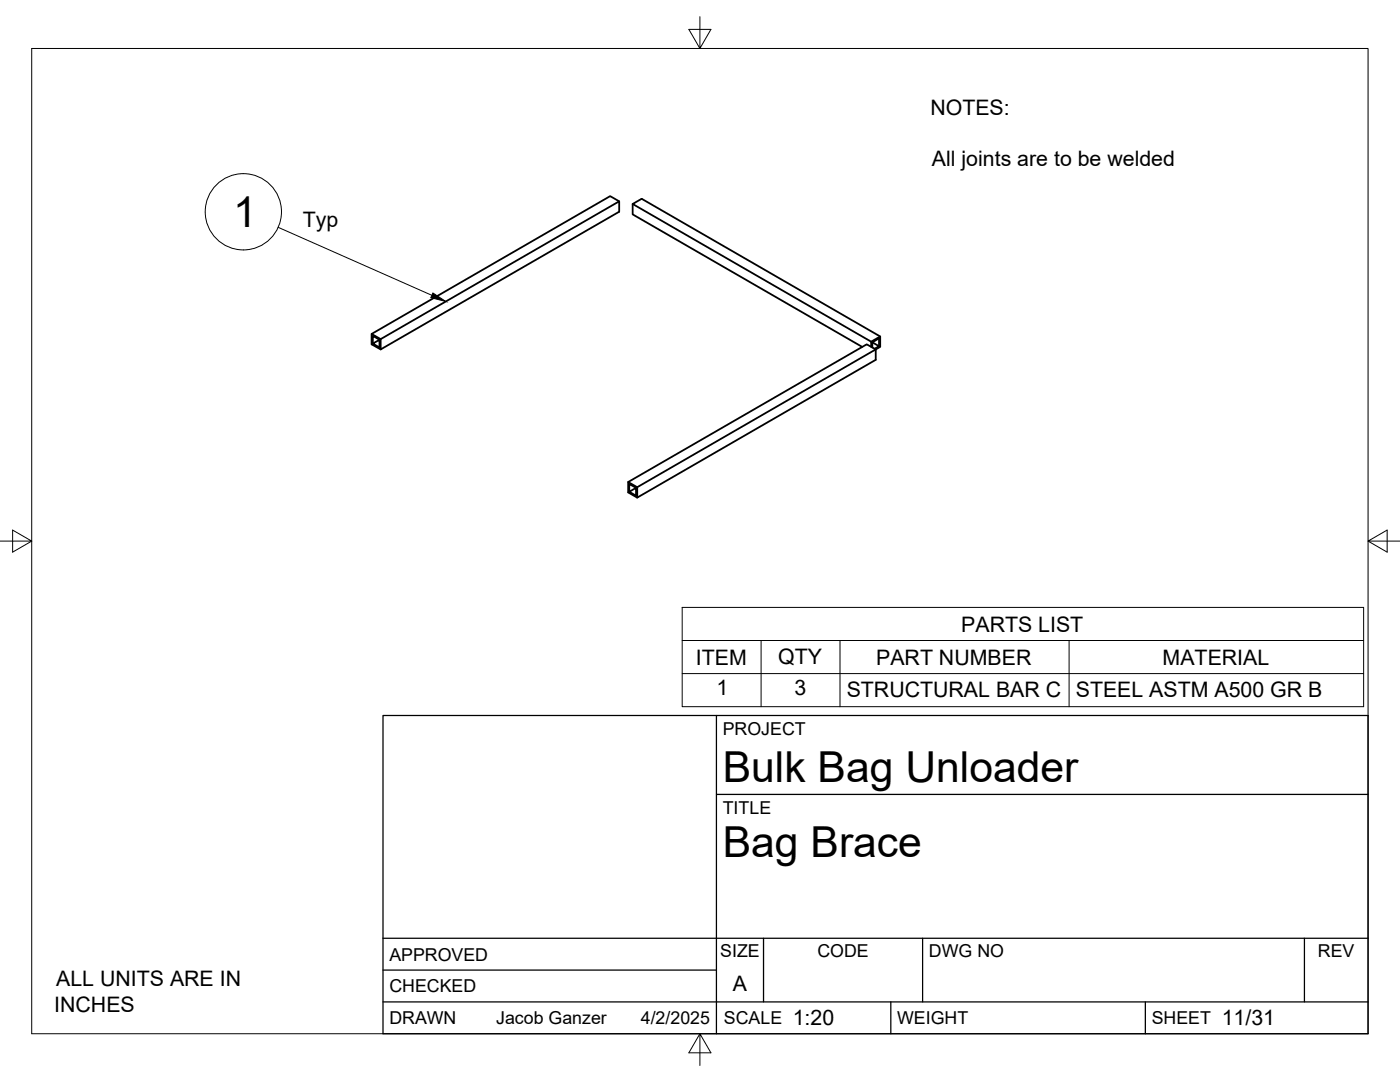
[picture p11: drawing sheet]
<svg xmlns="http://www.w3.org/2000/svg" width="279mm" height="216mm" viewBox="0 0 279 216" stroke-linecap="round" stroke-linejoin="round" font-family="sans-serif">
<!-- layer: Visible -->
<path d="M123.6 40.2l-1.8-1.1-47.6 27.5v2.1l1.8 1M126.3 40.7v2.1l45.8 26.4M74.2 66.6l1.8 1.1 47.6-27.5v2l-47.6 27.5v-2M74.4 68.6l1.3-.8v1.5zM75.7 67.8l-1.3-.8v1.6M173.9 69.2v-1l-47.6-27.5 1.8-1 47.6 27.4v2.1l-.9 .5-1.8-1-47.6 27.5v2.1l1.8 1M174.1 68.3l1.3 .8-.9 .5M175.4 69.1v-1.6l-1.3 .8v1M175.7 67.1l-1.8 1.1M125.4 96.2l1.8 1 47.6-27.5v2.1l-47.6 27.5v-2.1M125.6 98.1l1.3-.8v1.6zM126.9 97.3l-1.3-.7v1.5" fill="none" stroke="#000" stroke-width=".36"/>
<!-- layer: Border -->
<path d="M6.3 9.7h266.7v196.6h-266.7zM139.7 3.3v6.4l2.2-3.8h-4.4l2.2 3.8M0 108h6.3l-3.8-2.2v4.4l3.8-2.2M273 108l3.8 2.2v-4.4l-3.8 2.2h6.4M139.7 206.3l-2.2 3.8h4.4l-2.2-3.8v6.3" fill="none" stroke="#000" stroke-width=".2"/>
<!-- layer: Titleblock -->
<path d="M76.4 142.8h196.6v63.5h-196.6zM143 158.5h130M143 142.8v63.5M76.4 199.9h196.6M76.4 193.6h66.6M76.4 187.2h196.6M152.4 187.2v12.7M177.8 199.9v6.4M184.1 187.2v12.7M228.6 199.9v6.4M260.3 187.2v12.7" fill="none" stroke="#000" stroke-width=".25"/>
<!-- layer: Parts Lists -->
<path d="M136.1 121.2h136v19.8h-136zM136.1 127.8h136M136.1 134.4h136M151.9 127.8v13.2M167.6 127.8v13.2M213.4 127.8v13.2" fill="none" stroke="#000" stroke-width=".2"/>
<!-- layer: Balloons -->
<circle cx="48.6" cy="42.3" r="7.6" fill="none" stroke="#000" stroke-width=".2"/>
<!-- layer: 0 -->
<path d="M86.4 58.5l2.6 1.7-3-.8z" fill="#000" stroke="#000" stroke-width=".2"/>
<path d="M55.5 45.4l30.7 13.5" fill="none" stroke="#000" stroke-width=".2"/>
<g font-size="8.5">
<text x="46.5" y="45.3">1</text>
<text x="144.3" y="156">Bulk Bag Unloader</text>
<text x="144.3" y="171">Bag Brace</text>
</g>
<g font-size="4.3">
<text x="185.7" y="23">NOTES:</text>
<text x="186" y="33.1">All joints are to be welded</text>
<text x="60.5" y="45.3">Typ</text>
<text x="191.8" y="126">PARTS LIST</text>
<text x="138.9" y="132.6">ITEM</text>
<text x="155.3" y="132.5">QTY</text>
<text x="174.9" y="132.6">PART NUMBER</text>
<text x="232" y="132.6">MATERIAL</text>
<text x="143" y="138.7">1</text>
<text x="158.6" y="138.7">3</text>
<text x="169" y="139">STRUCTURAL BAR C</text>
<text x="214.7" y="139">STEEL ASTM A500 GR B</text>
<text x="11.2" y="196.7">ALL UNITS ARE IN</text>
<text x="146.3" y="197.7">A</text>
<text x="10.8" y="201.8">INCHES</text>
<text x="158.2" y="204.6">1:20</text>
<text x="243.8" y="204.6">11/31</text>
</g>
<g font-size="3.5">
<text x="144.3" y="146.6">PROJECT</text>
<text x="144.3" y="162.3">TITLE</text>
<text x="77.7" y="191.7">APPROVED</text>
<text x="143.7" y="191">SIZE</text>
<text x="163.1" y="191">CODE</text>
<text x="185.4" y="191">DWG NO</text>
<text x="263" y="191">REV</text>
<text x="77.7" y="198">CHECKED</text>
<text x="77.7" y="204.4">DRAWN</text>
<text x="99" y="204.4">Jacob Ganzer</text>
<text x="127.9" y="204.4">4/2/2025</text>
<text x="144.5" y="204.4">SCALE</text>
<text x="179" y="204.4">WEIGHT</text>
<text x="229.8" y="204.4">SHEET</text>
</g>
</svg>
